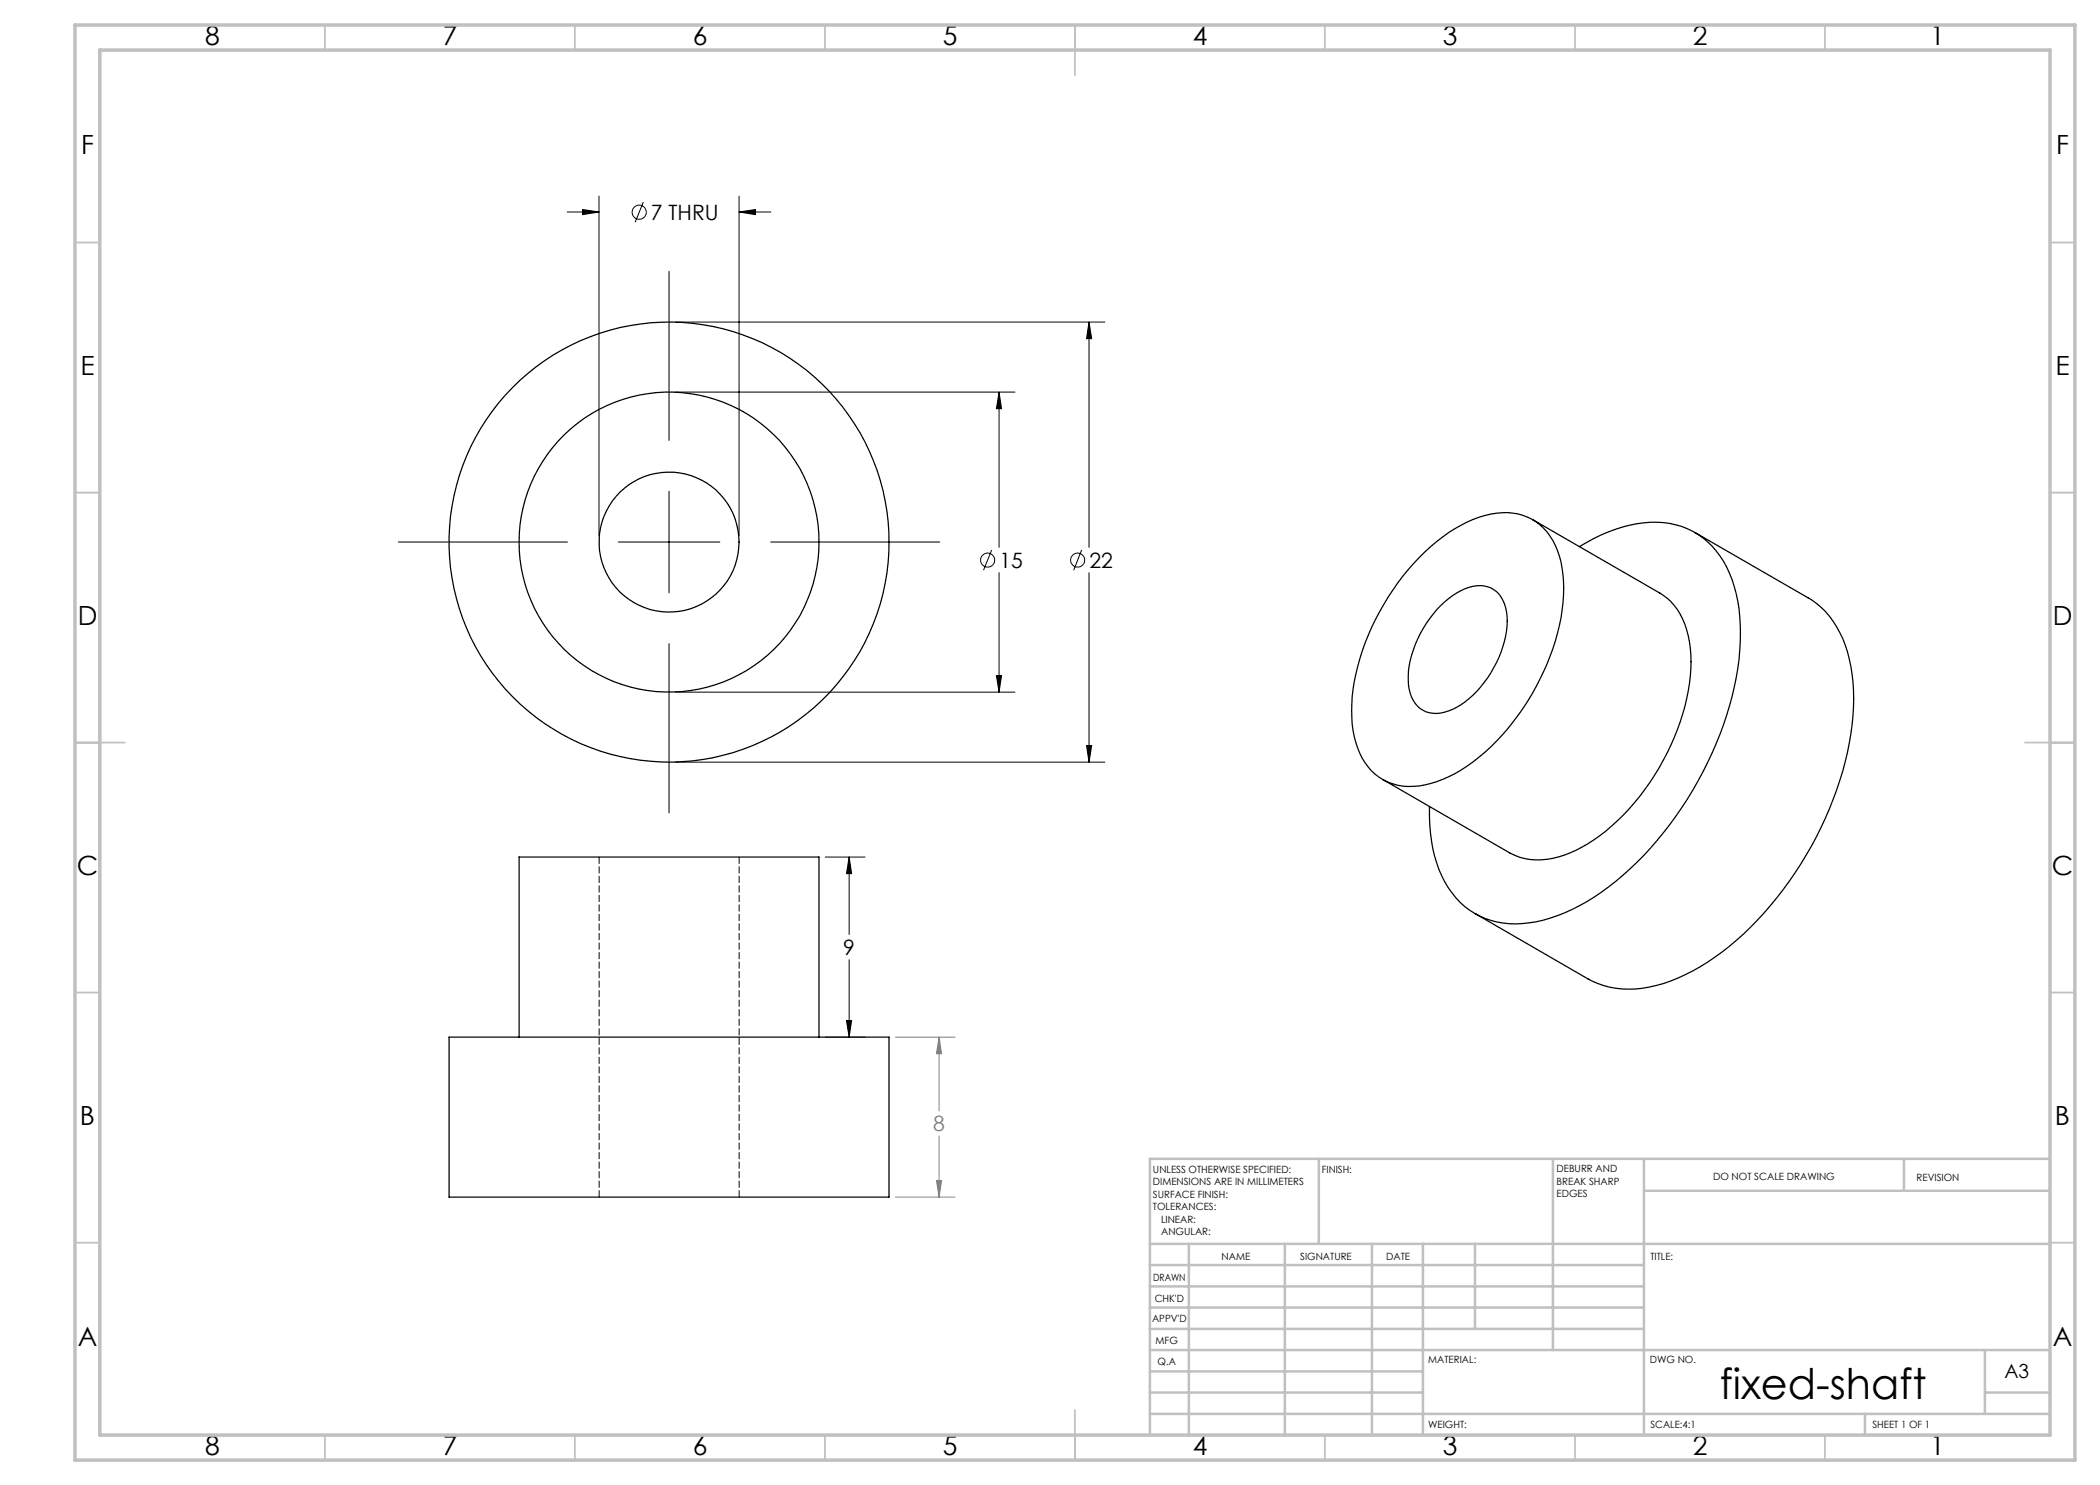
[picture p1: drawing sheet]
<svg xmlns="http://www.w3.org/2000/svg" width="420mm" height="297mm" viewBox="0 0 420 297" stroke-linecap="round" stroke-linejoin="round" font-family="sans-serif">
<g fill="none" stroke="#000" stroke-width=".2">
<path d="M119.8 39.2v67.9M147.8 39.2v67.9M113.5 42.4h6.3M116.5 41.9l3.3 .5-3.3 .5zM128.7 40.4l-1.7 4M133.8 54.3v33.8M147.8 42.4h6.4M147.8 42.4l3.3-.5v1zM135.1 64.4h85.9M135.1 78.4h67.9M199.8 78.4v31.1M199.8 78.4l.5 3.3h-1z"/>
<path d="M217.8 64.4v45.1M217.8 64.4l.5 3.3h-1zM133.8 98.2v20.4M79.7 108.4h33.8M123.6 108.4h20.4M154.1 108.4h33.9M198.3 110l-1.6 4M199.8 114.5v23.9M216.3 110l-1.6 4M217.8 114.5v37.9M133.8 128.7v33.9M135.1 138.4h67.9"/>
<path d="M199.3 135.1h1l-.5 3.3zM135.1 152.4h85.9M217.3 149.1h1l-.5 3.3zM165.1 171.4h7.9M169.8 171.4v15.5M169.8 171.4l.5 3.3h-1zM169.8 191.9v15.5M165.1 207.4h7.9M169.3 204.1h1l-.5 3.3z"/>
<circle cx="127.8" cy="42.4" r="1.41"/>
<circle cx="197.5" cy="112" r="1.4"/>
<circle cx="215.5" cy="112" r="1.4"/>
</g>
<path d="M179.1 207.4h11.9M187.8 207.4v14.8M187.8 207.4l.5 3.3h-1zM179.1 239.4h11.9M187.3 236.1h1l-.5 3.3zM187.8 227.2v12.2" fill="none" stroke="#808080" stroke-width=".2"/>
<g fill="none" stroke="#c0c0c0" stroke-width=".35">
<path d="M65 5v5M115 5v5M165 5v5M215 5v10M265 5v5M315 5v5M365 5v5M15 48.5h5M410 48.5h5M15 98.5h5M410 98.5h5M15 148.5h10"/>
<path d="M405 148.5h10M15 198.5h5M410 198.5h5M15 248.5h5M410 248.5h5M65 287v5M115 287v5M165 287v5M215 282v10M265 287v5M315 287v5M365 287v5"/>
</g>
<g fill="none" stroke="#c0c0c0" stroke-width=".5">
<path d="M263.8 231.8v17M310.6 231.8v38.2M328.8 231.8v55.2M328.8 238.2h81.2M380.8 231.8v6.4M410 231.8h-180v55.2M230 248.8h180M230 257.3h98.8M230 253h98.8M237.8 248.8v38.2M257 248.8v38.2M274.4 248.8v38.2"/>
<path d="M284.6 248.8v38.2M295 248.8v17M230 265.8h98.8M230 261.5h98.8M230 278.5h54.6M230 274.3h54.6M230 270h180M397 278.5h13M397 270v12.8M230 282.8h180M373 282.8v4.2"/>
</g>
<path d="M15 5h400v287h-400zM20 10h390v277h-390z" fill="none" stroke="#c0c0c0" stroke-width=".7"/>
<path d="M217.3 149.1h1l-.5 3.3zM217.8 64.4l.5 3.3h-1zM199.3 135.1h1l-.5 3.3zM199.8 78.4l.5 3.3h-1zM116.5 41.9l3.3 .5-3.3 .5zM147.8 42.4l3.3-.5v1zM169.3 204.1h1l-.5 3.3zM169.8 171.4l.5 3.3h-1z" fill="#000"/>
<path d="M187.3 236.1h1l-.5 3.3zM187.8 207.4l.5 3.3h-1z" fill="#808080"/>
<g fill="none" stroke="#000" stroke-width=".25">
<path d="M285 110.4a28.3 28.3 0 0 1 13.1-7.6 11 11 0 0 1 13.4 7.3 27.9 27.9 0 0 1 0 16.5 48.2 48.2 0 0 1-18.2 26.7 20.7 20.7 0 0 1-11.7 4 11 11 0 0 1-10.4-8.7 28.9 28.9 0 0 1 .4-15.4 50.5 50.5 0 0 1 13.4-22.8zM306.5 103.9l25.5 14.7a12.4 12.4 0 0 1 5.6 8.5 33.1 33.1 0 0 1-2.1 18.9 46.6 46.6 0 0 1-17.9 22.7 17.8 17.8 0 0 1-12.6 3l-1-.2-2-.9-25.5-14.7M315.9 109.3a27.8 27.8 0 0 1 16.8-4.8 15.7 15.7 0 0 1 13.2 10.1 36 36 0 0 1 1.7 19.1 72.2 72.2 0 0 1-24.4 42.5 36 36 0 0 1-17.3 8.4 15.8 15.8 0 0 1-17.5-9.4 31.6 31.6 0 0 1-2.5-13.9M339 106.5l22.6 13.1a18.4 18.4 0 0 1 8.3 12.2 43.6 43.6 0 0 1-.9 20.6 72.5 72.5 0 0 1-23.2 36.9 36.9 36.9 0 0 1-17.3 8.4 17.4 17.4 0 0 1-10.9-1.9l-22.6-13.1M288.1 121.2a12 12 0 0 1 8-4.1 5.2 5.2 0 0 1 5 4.4 17.9 17.9 0 0 1-2.9 13.1 17.9 17.9 0 0 1-8.5 7.6 5.5 5.5 0 0 1-7.9-4.3 18.7 18.7 0 0 1 3.4-13.2zM89.8 207.4h88v32h-88zM103.8 207.4v-36h60v36"/>
<circle cx="133.8" cy="108.4" r="30"/>
<circle cx="133.8" cy="108.4" r="44"/>
<circle cx="133.8" cy="108.4" r="14"/>
</g>
<path d="M119.8 171.4v68M147.8 239.4v-68" fill="none" stroke="#000" stroke-width=".2" stroke-dasharray="1.3 .6"/>
<text font-size="8.5" x="344" y="279.7">fixed-shaft</text>
<g font-size="5.3">
<text x="41" y="9">8</text>
<text x="88.5" y="9">7</text>
<text x="138.5" y="9">6</text>
<text x="188.5" y="9">5</text>
<text x="238.5" y="9">4</text>
<text x="288.5" y="9">3</text>
<text x="338.5" y="9">2</text>
<text x="386" y="9">1</text>
<text x="16.2" y="30.7">F</text>
<text x="411.2" y="30.7">F</text>
<text x="16.1" y="75">E</text>
<text x="411.1" y="75">E</text>
<text x="15.5" y="125">D</text>
<text x="410.5" y="125">D</text>
<text x="15.4" y="175">C</text>
<text x="410.4" y="175">C</text>
<text x="16" y="225">B</text>
<text x="411" y="225">B</text>
<text x="15.5" y="269.2">A</text>
<text x="410.5" y="269.2">A</text>
<text x="41" y="291">8</text>
<text x="88.5" y="291">7</text>
<text x="138.5" y="291">6</text>
<text x="188.5" y="291">5</text>
<text x="238.5" y="291">4</text>
<text x="288.5" y="291">3</text>
<text x="338.5" y="291">2</text>
<text x="386" y="291">1</text>
</g>
<g font-size="4.2">
<text x="130.2" y="44">7 THRU</text>
<text x="199.9" y="113.6">15</text>
<text x="217.9" y="113.6">22</text>
<text x="168.7" y="191">9</text>
</g>
<text font-size="4.2" fill="#808080" x="186.7" y="226.3">8</text>
<text font-size="3.9" x="400.9" y="275.5">A3</text>
<g font-size="2">
<text x="230.6" y="234.6">UNLESS OTHERWISE SPECIFIED:</text>
<text x="230.6" y="237.1">DIMENSIONS ARE IN MILLIMETERS</text>
<text x="230.6" y="239.6">SURFACE FINISH:</text>
<text x="264.4" y="234.6">FINISH:</text>
<text x="311.3" y="234.5">DEBURR AND</text>
<text x="311.3" y="237">BREAK SHARP</text>
<text x="311.3" y="239.5">EDGES</text>
<text x="342.6" y="236">DO NOT SCALE DRAWING</text>
<text x="383.3" y="236.2">REVISION</text>
<text x="230.6" y="242.1">TOLERANCES:</text>
<text x="232.2" y="244.6">LINEAR:</text>
<text x="232.2" y="247.1">ANGULAR:</text>
<text x="244.3" y="252">NAME</text>
<text x="260" y="251.9">SIGNATURE</text>
<text x="277.2" y="251.9">DATE</text>
<text x="330.1" y="251.9">TITLE:</text>
<text x="230.6" y="256.1">DRAWN</text>
<text x="230.9" y="260.3">CHK'D</text>
<text x="230.4" y="264.4">APPV'D</text>
<text x="231.1" y="268.8">MFG</text>
<text x="231.5" y="273">Q.A</text>
<text x="285.6" y="272.5">MATERIAL:</text>
<text x="330" y="272.5">DWG NO.</text>
<text x="285.6" y="285.5">WEIGHT:</text>
<text x="330.1" y="285.6">SCALE:4:1</text>
<text x="374.5" y="285.6">SHEET 1 OF 1</text>
</g>
</svg>
